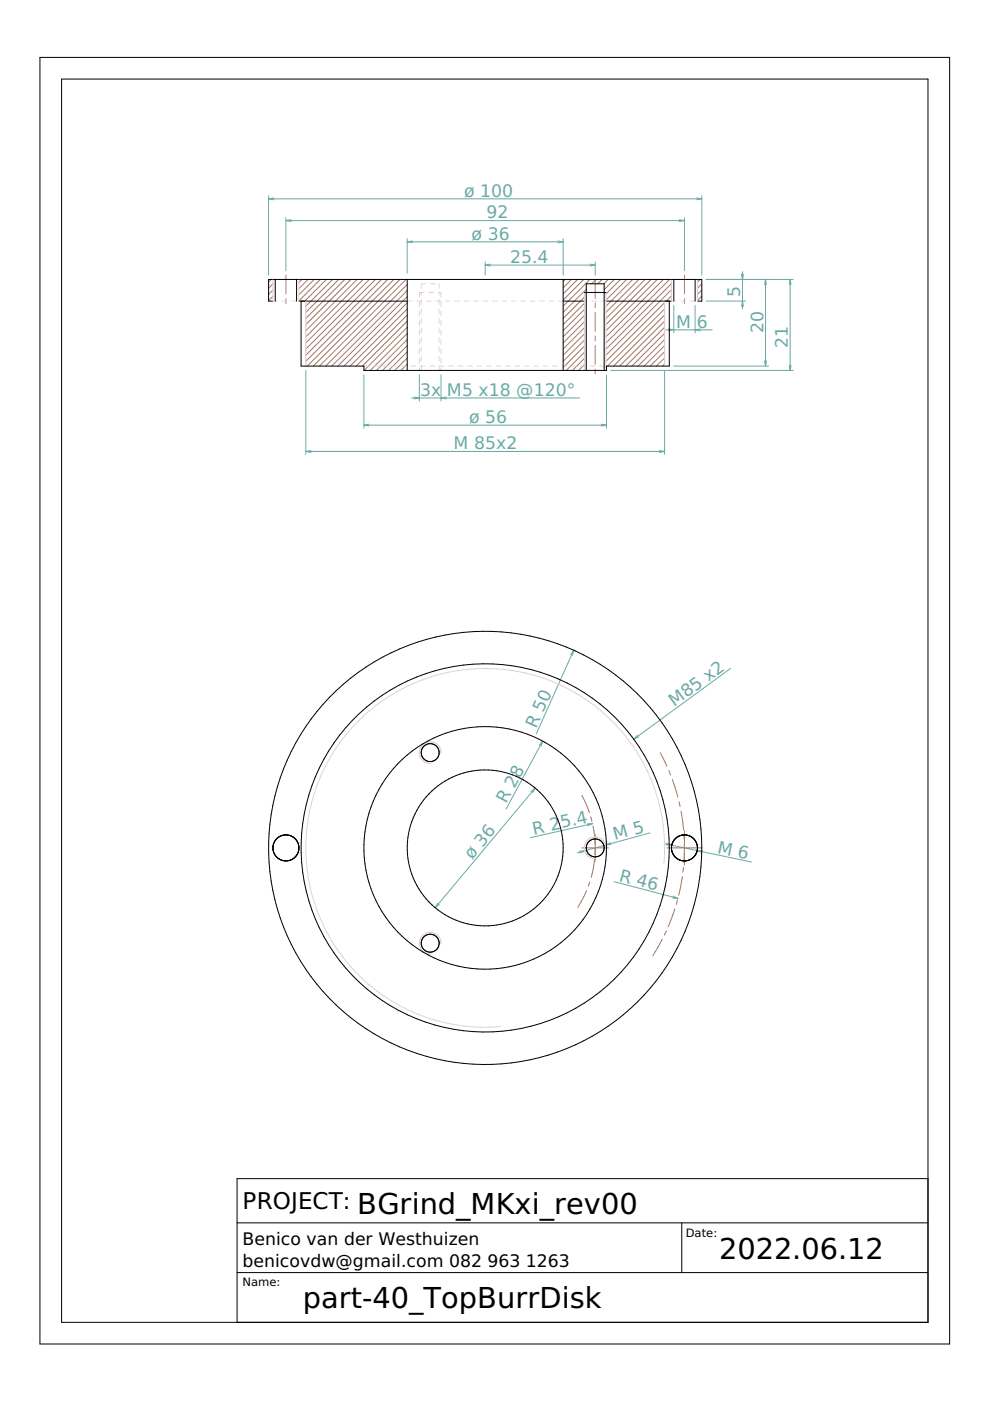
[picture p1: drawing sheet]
<svg xmlns="http://www.w3.org/2000/svg" width="210mm" height="297mm" viewBox="0 0 210 297" stroke-linecap="round" stroke-linejoin="round" font-family="sans-serif">
<g fill="none" stroke="#69aaa5" stroke-width=".21">
<path d="M56.9 41.5v16.8M56.9 42.2h91.9M56.9 42.2l1.2 .2M58.1 42l-1.2 .2M60.6 46.1v11.3M60.6 46.8h84.5M60.6 46.8l1.1 .2M61.7 46.6l-1.1 .2M86.3 50.6v7.3M86.3 51.3h33.1M86.3 51.3l1.1 .2M87.4 51.1l-1.1 .2"/>
<path d="M102.9 55.6v2.7M102.9 56.2h23.3M102.9 56.2l1.1 .2M104 56l-1.1 .2M118.3 51.1l1.1 .2M119.4 51.3l-1.1 .2M119.4 50.6v7.7M125.1 56l1.1 .2M126.2 55.6v2.7M126.2 56.2l-1.1 .2M144 46.6l1.1 .2M145.1 46.1v11.3"/>
<path d="M145.1 46.8l-1.1 .2M147.7 42l1.1 .2M148.8 41.5v16.8M148.8 42.2l-1.1 .2M149.7 59.3h18.5M157.2 58.1l.2 1.2 .2-1.2M157.4 57.6v7.9M162.3 59.3v18.3M162.3 59.3l.2 1.1M162.3 59.3l-.2 1.1M167.5 59.3v19.2M167.5 59.3l.2 1.1"/>
<path d="M167.5 59.3l-.2 1.1M64.8 78.5v17.9M77.2 79.5v11.3M88.9 79.5v5.5M93.5 79.5v5.5M128.6 79.5v11.3M129.5 78.5h38.7M140.9 78.5v17.9M141.2 69.9h9.8M141.8 69.7l1.1 .2-1.1 .2M142.8 77.6h20.2M142.9 64.8v5.8"/>
<path d="M147.4 64.8v5.8M148.5 69.7l-1.1 .2 1.1 .2M149.7 63.8h8.4M157.2 64.9l.2-1.1 .2 1.1M162.1 76.5l.2 1.1M162.5 76.5l-.2 1.1M167.3 77.4l.2 1.1M167.7 77.4l-.2 1.1M64.8 95.7h76.1M64.8 95.7l1.1 .2M65.9 95.5l-1.1 .2M77.2 90.1h51.4"/>
<path d="M77.2 90.1l1.1 .2M78.3 89.9l-1.1 .2M87.3 84.4h35.6M87.8 84.2l1.1 .2-1.1 .2M94.6 84.2l-1.1 .2 1.1 .2M127.5 89.9l1.1 .2M128.6 90.1l-1.1 .2M139.8 95.5l1.1 .2M140.9 95.7l-1.1 .2M121.6 137.9l-7.9 17.6M121.6 137.9l-.2 1M121.6 137.9l-.6 .9"/>
<path d="M115.1 157.1l-7.8 14.4M115.1 157.1l-.4 1.1M115.1 157.1l-.7 .9M135.2 155.9l-.8 .8M135.4 156.2l-1 .5M154.9 141.7l-20.5 15M113.5 167.1l-21.2 25.4M113.5 167.1l-.6 1M113.5 167.1l-.9 .7M125.6 174.6l-13.2 3M125.6 174.6l-1 .5M125.6 174.6l-1.1 .1"/>
<path d="M128.4 179.2l-6 1.6M129.4 178.7l-1 .5M129.5 179.1l-1.1 .1M137.8 176.6l-9.4 2.6M140.8 178.9l18.5 3.9M141.4 178.8l1 .4h-1.1M92.8 191.5l-.5 1M93.1 191.7l-.8 .8M122.9 180.5l1.1-.1-1 .5M130.1 186.9l13.6 3.6M142.6 190.4l1.1 .1M142.7 190l1 .5"/>
<path d="M148.9 180.4l-1.1-.1 1.1 .5"/>
</g>
<g fill="none" stroke="#a47a61" stroke-width=".21">
<path d="M57.5 59.3l-.6 .5M60.6 58.3v4M64 59.3l-.6 .6M65.3 59.3l-1.9 1.9M66.6 59.3l-3.2 3.2M67.9 59.3l-4.5 4.5M69.2 59.3l-4.6 4.5M70.5 59.3l-5.7 5.6M71.8 59.3l-7 6.9M73.1 59.3l-8.3 8.2M74.4 59.3l-9.6 9.5M75.7 59.3l-10.9 10.8"/>
<path d="M77 59.3l-12.2 12.1M78.3 59.3l-13.5 13.4M79.6 59.3l-14.8 14.7M80.9 59.3l-16.1 16M82.2 59.3l-17.4 17.3M83.5 59.3l-18.4 18.3M84.8 59.3l-18.4 18.3M86.1 59.3l-18.4 18.3M119.9 59.3l-.5 .4M121.2 59.3l-1.8 1.7M122.5 59.3l-3.1 3M123.8 59.3l-4.4 4.3"/>
<path d="M125.1 59.3l-5.7 5.6M126.2 59.3v4M126.4 59.3l-1 .9M127.7 59.3l-1 .9M129 59.3l-1 .9M130.3 59.3l-2.2 2.1M131.6 59.3l-3.1 3M132.9 59.3l-4.4 4.3M134.2 59.3l-5.7 5.6M135.5 59.3l-7 6.9M136.8 59.3l-8.3 8.2M138.1 59.3l-9.6 9.5"/>
<path d="M139.4 59.3l-10.9 10.8M140.7 59.3l-12.2 12.1M142 59.3l-13.5 13.4M145.1 58.3v4M148.4 59.3l-.5 .5M57.9 60.2l-1 .9M57.9 61.5l-1 .9M57.9 62.8l-1 .9M60.6 63.3v1M86.3 64.2l-13.4 13.4M86.3 65.5l-12.1 12.1M86.3 66.8l-10.8 10.8"/>
<path d="M86.3 68.1l-9.5 9.5M86.3 69.4l-9.1 9.1M86.3 70.7l-7.8 7.8M86.3 72l-6.5 6.5M86.3 73.3l-5.2 5.2M86.3 74.6l-3.9 3.9M86.3 75.9l-2.6 2.6M86.3 77.2l-1.3 1.3M86.3 78.5h.1M86.3 60.3l-17.3 17.3M86.3 61.6l-16 16M86.3 62.9l-14.7 14.7"/>
<path d="M123.9 66.9l-4.5 4.5M123.9 68.2l-4.5 4.5M123.9 65.6l-4.5 4.5M123.9 64.3l-4.5 4.5M123.9 63l-4.5 4.5M123.9 69.5l-4.5 4.5M123.9 70.8l-4.5 4.5M123.9 72.1l-4.5 4.5M123.9 73.4l-4.5 4.5M123.9 74.7l-3.8 3.8M123.9 76l-2.5 2.5M123.9 77.3l-1.2 1.2"/>
<path d="M124.3 61.3l-4.9 4.9M126.2 64.3v1M126.2 66.3v4M126.2 71.3v1M126.2 73.3v4M126.2 78.3v1M128.6 77.8l-.1 .1M140.9 72l-5.6 5.6M140.9 73.3l-4.3 4.3M140.9 74.6l-3 3M140.9 75.9l-1.7 1.7M140.9 77.2l-.4 .4"/>
<path d="M140.9 64.2l-12.4 12.4M140.9 65.5l-12.1 12.1M140.9 66.8l-10.8 10.8M140.9 68.1l-9.5 9.5M140.9 69.4l-8.2 8.2M140.9 70.7l-6.9 6.9M142.4 60.1l-13.9 13.9M142.4 61.4l-13.9 13.9M142.4 62.7l-1.1 1.1M145.1 63.3v1M148.8 60.2l-.9 .9M148.8 61.5l-.9 .9"/>
<path d="M148.8 62.8l-.9 .9M140 159.6l1.4 2.8M123.4 168.6l1.6 3.6M123.4 179.8h5.6M125 172.2h.1M125.2 173.2l.3 1M125.7 175.1l.5 4M126.2 177v5.6M141.4 179.8h7.4M141.8 163.4l.4 .9M142.5 165.2l1.2 3.8M144 170l.2 1"/>
<path d="M144.4 172l.5 3.9M145 176.9l.1 1M145.1 178.9l-.1 4M145.1 176.1v7.3M124.4 188.9l-1.9 3.5M125 187l-.3 .9M126.1 182.1l-.8 3.9M126.2 180.1v1M140.4 199.2l-2 3.4M141.3 197.4l-.5 .9M143.1 192.7l-1.4 3.7M143.6 190.8l-.2 1"/>
<path d="M144.7 185.9l-.8 3.9M144.9 183.9l-.1 1"/>
</g>
<g fill="none" stroke="#e6c8e1" stroke-width=".21">
<path d="M57.9 59.3v4.5h1M63.4 59.3v4.5M142.4 59.3v4.5h1M147.9 59.3v4.5M59.9 63.8h1M61.9 63.8h1M64.8 63.8v13.8M77.2 77.6h1M79.2 77.6h1M81.2 77.6h1M83.2 77.6h1M85.2 77.6h1"/>
<path d="M86.4 63.8h1M87.2 77.6h1M88.4 63.8h1M88.9 64v1M88.9 66v1M88.9 68v1M88.9 70v1M88.9 72v1M88.9 74v1M88.9 76v1M88.9 78v.5M89.2 77.6h1"/>
<path d="M89.3 62v.5M89.3 63.5v1M89.3 65.5v1M89.3 67.5v1M89.3 69.5v1M89.3 71.5v1M89.3 73.5v1M89.3 75.5v1M89.3 77.5v1M89.9 62h-1v1M90.3 60.2h-1v1M90.4 63.8h1"/>
<path d="M90.9 62h1M91.2 77.6h1M91.3 60.2h1M92.4 63.8h1M92.9 62h.6v1M93.1 60.2v1M93.1 62v.5M93.1 63.5v1M93.1 65.5v1M93.1 67.5v1M93.1 69.5v1M93.1 71.5v1"/>
<path d="M93.1 73.5v1M93.1 75.5v1M93.1 77.5v1M93.2 77.6h1M93.5 64v1M93.5 66v1M93.5 68v1M93.5 70v1M93.5 72v1M93.5 74v1M93.5 76v1M93.5 78v.5"/>
<path d="M94.4 63.8h1M95.2 77.6h1M96.4 63.8h1M97.2 77.6h1M98.4 63.8h1M99.2 77.6h1M100.4 63.8h1M101.2 77.6h1M102.4 63.8h1M103.2 77.6h1M104.4 63.8h1M105.2 77.6h1"/>
<path d="M106.4 63.8h1M107.2 77.6h1M108.4 63.8h1M109.2 77.6h1M110.4 63.8h1M111.2 77.6h1M112.4 63.8h1M113.2 77.6h1M114.4 63.8h1M115.2 77.6h1M116.4 63.8h1M117.2 77.6h1"/>
<path d="M118.4 63.8h1M119.2 77.6h1M121.2 77.6h1M123.2 77.6h1M123.9 63.8h.6M124.3 62h-.4v16.5M125.2 77.6h1M125.5 63.8h1M127.2 77.6h1M127.5 63.8h1M128.1 62h.4v16.5M140.9 63.8v13.8"/>
<path d="M144.4 63.8h1M146.4 63.8h1M93.5 159.8a2.3 2.3 0 0 0-2.2-2.5 2.3 2.3 0 0 0-2.4 2.3 2.3 2.3 0 0 0 2.5 2.3M128.5 180a2.3 2.3 0 0 0-2.2-2.5 2.3 2.3 0 0 0-2.4 2.3 2.3 2.3 0 0 0 2.5 2.3M140.8 183.1a38 38 0 0 0-36.8-41.4 38 38 0 0 0-39.2 39.2 38 38 0 0 0 41.4 36.8M93.5 200.2a2.3 2.3 0 0 0-2.2-2.5 2.3 2.3 0 0 0-2.4 2.3 2.3 2.3 0 0 0 2.5 2.3"/>
</g>
<g fill="none" stroke="#000" stroke-width=".21">
<path d="M8.5 12.2h192.8v272.8h-192.8zM13.1 16.8h183.7v263.6h-183.7zM58.4 59.3v4.5M62.9 59.3v4.5M86.3 59.3v19.2M119.4 59.3v19.2M142.9 59.3v4.5M147.4 59.3v4.5M57.9 63.8h-1v-4.5h91.9v4.5h-.9M63.4 63.8h22.9M63.8 63.8v13.8h13.4v.9h51.4v-.9h13.3v-13.8M119.4 63.8h4.5"/>
<path d="M123.9 62h4.6M124.3 78.5v-18.3h3.8v18.3M128.5 63.8h13.9M50.3 259.3h146.5M144.6 259.3v10.5M196.8 249.9h-146.5v30.5M50.3 269.8h146.5"/>
<circle cx="91.2" cy="159.6" r="1.9"/>
<circle cx="60.6" cy="179.8" r="2.76"/>
<circle cx="102.9" cy="179.8" r="25.7"/>
<circle cx="102.9" cy="179.8" r="16.5"/>
<circle cx="102.9" cy="179.8" r="45.9"/>
<circle cx="102.9" cy="179.8" r="39"/>
<circle cx="126.2" cy="179.8" r="1.9"/>
<circle cx="145.1" cy="179.8" r="2.76"/>
<circle cx="91.2" cy="200" r="1.9"/>
</g>
<g font-size="6.1">
<text x="75.8" y="257.3">BGrind_MKxi_rev00</text>
<text x="152.5" y="267">2022.06.12</text>
<text x="64.2" y="277.3">part-40_TopBurrDisk</text>
</g>
<text font-size="4.9" x="51.4" y="256.4">PROJECT:</text>
<g font-size="3.7" fill="#69aaa5">
<text x="98.4" y="41.7">ø 100</text>
<text x="103.1" y="46.3">92</text>
<text x="100" y="50.8">ø 36</text>
<text x="108.2" y="55.7">25.4</text>
<text x="157" y="62.9" transform="rotate(-90 157 62.9)">5</text>
<text x="143.4" y="69.5">M</text>
<text x="147.8" y="69.5">6</text>
<text x="161.8" y="70.7" transform="rotate(-90 161.8 70.7)">20</text>
<text x="167.1" y="73.8" transform="rotate(-90 167.1 73.8)">21</text>
<text x="89.1" y="83.9">3x</text>
<text x="94.8" y="83.9">M5 x18 @120°</text>
<text x="99.5" y="89.7">ø 56</text>
<text x="96.2" y="95.3">M 85x2</text>
<text x="142.9" y="149.9" transform="rotate(-36 142.9 149.9)">M85 x2</text>
<text x="113.7" y="154.5" transform="rotate(-66 113.7 154.5)">R 50</text>
<text x="107.3" y="170.5" transform="rotate(-62 107.3 170.5)">R 28</text>
<text x="113.2" y="177" transform="rotate(-13 113.2 177)">R 25.4</text>
<text x="130.4" y="178.2" transform="rotate(-15 130.4 178.2)">M 5</text>
<text x="100.1" y="182.3" transform="rotate(-50 100.1 182.3)">ø 36</text>
<text x="152" y="180.7" transform="rotate(12 152 180.7)">M 6</text>
<text x="131.1" y="186.7" transform="rotate(15 131.1 186.7)">R 46</text>
</g>
<g font-size="3.7">
<text x="51.4" y="263.9">Benico van der Westhuizen</text>
<text x="51.4" y="268.6">benicovdw@gmail.com 082</text>
<text x="103.4" y="268.6">963</text>
<text x="111.5" y="268.6">1263</text>
</g>
<g font-size="2.4">
<text x="145.4" y="262.3">Date:</text>
<text x="51.4" y="272.7">Name:</text>
</g>
</svg>
